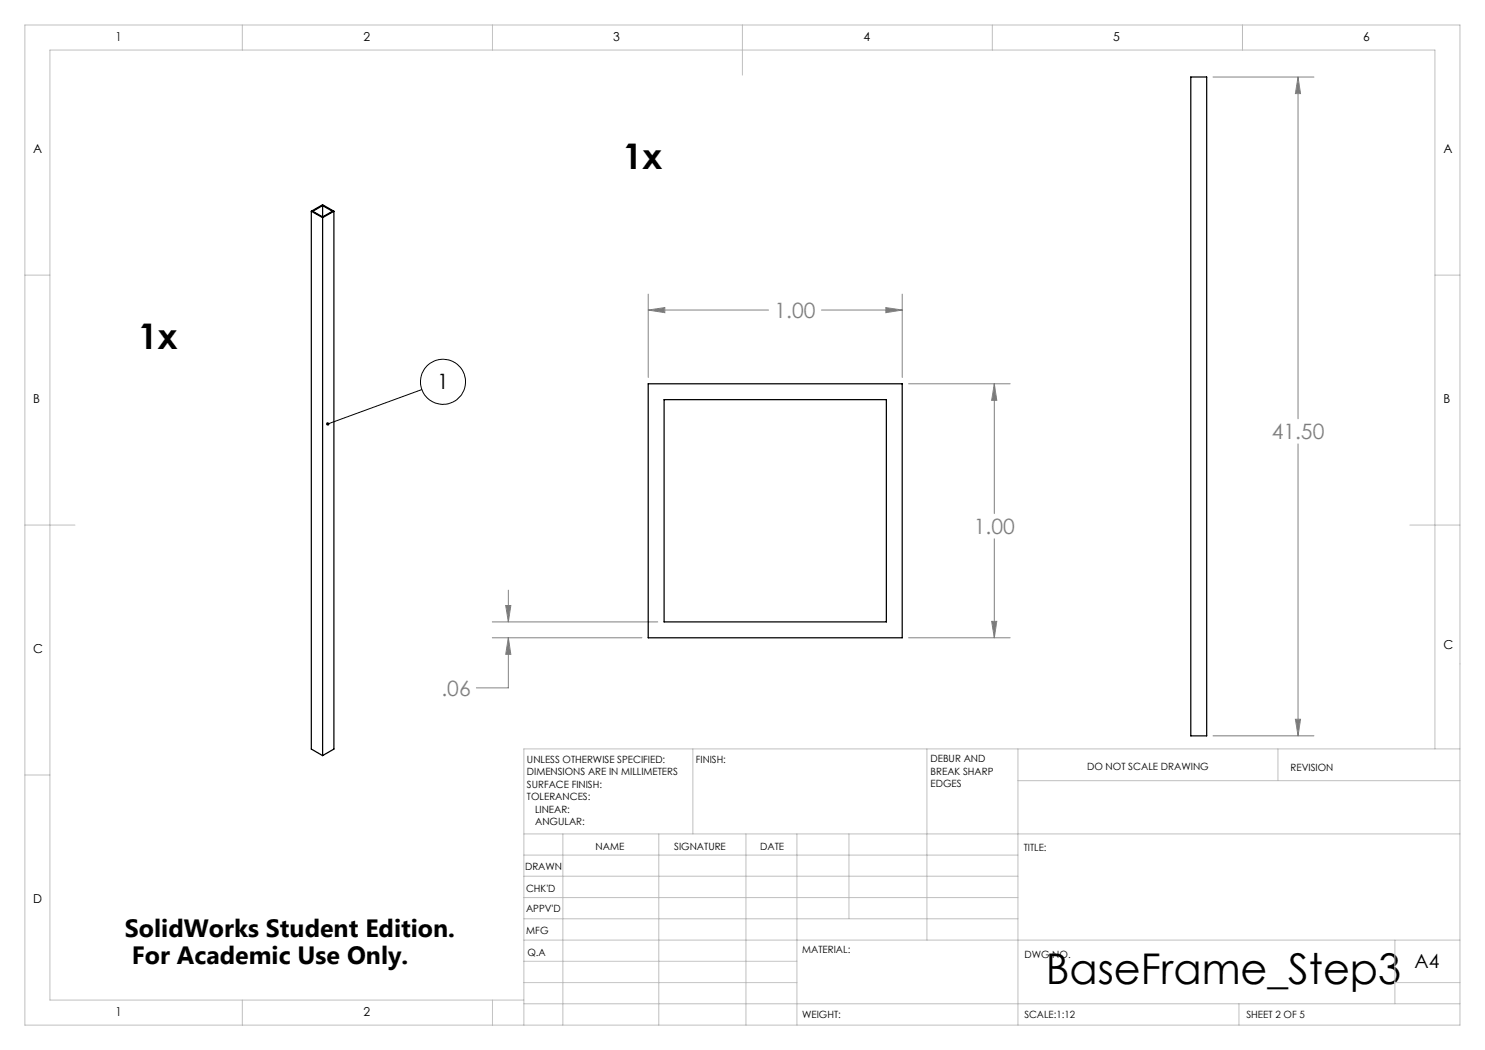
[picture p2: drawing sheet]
<svg xmlns="http://www.w3.org/2000/svg" width="297mm" height="210mm" viewBox="0 0 297 210" stroke-linecap="round" stroke-linejoin="round" font-family="sans-serif">
<g fill="none" stroke="#000" stroke-width=".2">
<path d="M84.3 77.9l-18.8 6.9"/>
<circle cx="88.6" cy="76.4" r="4.5"/>
</g>
<g fill="none" stroke="#808080" stroke-width=".2">
<path d="M242.6 15.4h20.2M259.6 15.4l.5 3.3h-1zM259.6 15.4v68.3M129.6 58.8v16.7M180.4 58.8v16.7M129.6 62l3.4-.5v1zM129.6 62h24.1M164.3 62h16.1M177.2 61.5l3.2 .5-3.2 .5zM181.7 76.8h20.3M198.9 76.8l.5 3.3h-1.1zM198.9 76.8v25.9"/>
<path d="M259.6 88.8v58.4M101.7 118v6.4M198.9 107.8v19.8M98.5 127.6h29.9M98.5 124.4h33.1M101.1 121.1h1.1l-.5 3.3zM101.7 127.6l.5 3.3h-1.1zM101.7 127.6v10h-6.4M181.7 127.6h20.3M198.3 124.3h1.1l-.5 3.3zM242.6 147.2h20.2M259.1 143.9h1l-.5 3.3z"/>
</g>
<g fill="none" stroke="#c0c0c0" stroke-width=".2">
<path d="M5 5h287v200h-287zM48.5 5v5M98.5 5v5M148.5 5v10M198.5 5v5M248.5 5v5M5 55h5M287 55h5M5 105h10M282 105h10M5 155h5M138.6 149.8v17"/>
<path d="M185.4 149.8v38.2M203.6 149.8v55.2M203.6 156.1h88.4M255.6 149.8v6.3M287 149.8v-139.8h-277v190h94.8M292 149.8h-187.2v55.2M104.8 166.8h187.2M104.8 179.5h98.8M104.8 175.3h98.8M104.8 171h98.8M112.6 166.8v38.2M131.8 166.8v38.2"/>
<path d="M149.2 166.8v38.2M159.4 166.8v38.2M169.8 166.8v17M104.8 183.8h98.8M104.8 196.5h54.6M104.8 192.3h54.6M104.8 188h187.2M279 196.5h13M279 188v12.8M48.5 200v5M98.5 200v5M104.8 200.8h187.2"/>
<path d="M247.8 200.8v4.2"/>
</g>
<path d="M65.3 84.5a.34 .34 0 0 1 .5 .1 .34 .34 0 0 1-.1 .5 .34 .34 0 0 1-.5-.2l.3-.1-.3 .1z" fill="#000"/>
<path d="M177.2 61.5l3.2 .5-3.2 .5zM129.6 62l3.4-.5v1zM198.3 124.3h1.1l-.5 3.3zM198.9 76.8l.5 3.3h-1.1zM101.1 121.1h1.1l-.5 3.3zM101.7 127.6l.5 3.3h-1.1zM259.6 15.4l.5 3.3h-1zM259.1 143.9h1l-.5 3.3z" fill="#808080"/>
<path d="M238.2 15.4h3.1v131.8h-3.1zM62.3 42.3l2.2-1.4 2.3 1.4M62.3 42.3l2.2 1.2M62.3 42.3v107.5l2.2 1.3M64.5 41.1l-2 1.2 2 1.1M64.5 41.1l2 1.2-2 1.1M64.5 41.1v2.3M64.5 43.5v107.6M66.8 42.3l-2.3 1.2M66.8 42.3v107.5l-2.3 1.3M129.6 76.8h50.8v50.8h-50.8zM132.8 79.9h44.5v44.5h-44.5z" fill="none" stroke="#000" stroke-width=".25"/>
<text font-size="8.5" x="209.1" y="196.7">BaseFrame_Step3</text>
<g font-size="7.1">
<text x="124.6" y="33.8">1x</text>
<text x="27.6" y="69.9">1x</text>
</g>
<g font-size="5">
<text x="25" y="187.4">SolidWorks Student Edition.</text>
<text x="26.4" y="192.9">For Academic Use Only.</text>
</g>
<g font-size="4.2" fill="#808080">
<text x="154.9" y="63.6">1.00</text>
<text x="254.3" y="87.8">41.50</text>
<text x="194.8" y="106.8">1.00</text>
<text x="88.3" y="139.2">.06</text>
</g>
<text font-size="4.2" x="87.4" y="77.8">1</text>
<text font-size="3.9" x="282.9" y="193.6">A4</text>
<g font-size="2.5">
<text x="23.1" y="8.2">1</text>
<text x="72.7" y="8.2">2</text>
<text x="122.7" y="8.2">3</text>
<text x="172.7" y="8.2">4</text>
<text x="222.7" y="8.2">5</text>
<text x="272.7" y="8.2">6</text>
<text x="6.7" y="30.7">A</text>
<text x="288.7" y="30.7">A</text>
<text x="6.7" y="80.7">B</text>
<text x="288.7" y="80.7">B</text>
<text x="6.7" y="130.7">C</text>
<text x="288.7" y="129.7">C</text>
<text x="6.7" y="180.7">D</text>
<text x="23.1" y="203.2">1</text>
<text x="72.7" y="203.2">2</text>
</g>
<g font-size="2">
<text x="105.4" y="152.6">UNLESS OTHERWISE SPECIFIED:</text>
<text x="105.4" y="155.1">DIMENSIONS ARE IN MILLIMETERS</text>
<text x="139.2" y="152.6">FINISH:</text>
<text x="186.1" y="152.5">DEBUR AND</text>
<text x="186.1" y="155">BREAK SHARP</text>
<text x="217.4" y="154">DO NOT SCALE DRAWING</text>
<text x="258.1" y="154.2">REVISION</text>
<text x="105.4" y="157.6">SURFACE FINISH:</text>
<text x="105.4" y="160.1">TOLERANCES:</text>
<text x="186.1" y="157.5">EDGES</text>
<text x="107" y="162.6">LINEAR:</text>
<text x="107" y="165.1">ANGULAR:</text>
<text x="119.1" y="170">NAME</text>
<text x="134.8" y="169.9">SIGNATURE</text>
<text x="152" y="169.9">DATE</text>
<text x="204.8" y="170.2">TITLE:</text>
<text x="105" y="174.1">DRAWN</text>
<text x="105.2" y="178.3">CHK'D</text>
<text x="105.2" y="182.4">APPV'D</text>
<text x="105.3" y="186.8">MFG</text>
<text x="105.5" y="191.1">Q.A</text>
<text x="160.5" y="190.5">MATERIAL:</text>
<text x="204.9" y="191.6">DWG NO.</text>
<text x="160.4" y="203.5">WEIGHT:</text>
<text x="204.9" y="203.6">SCALE:1:12</text>
<text x="249.3" y="203.6">SHEET 2 OF 5</text>
</g>
</svg>
